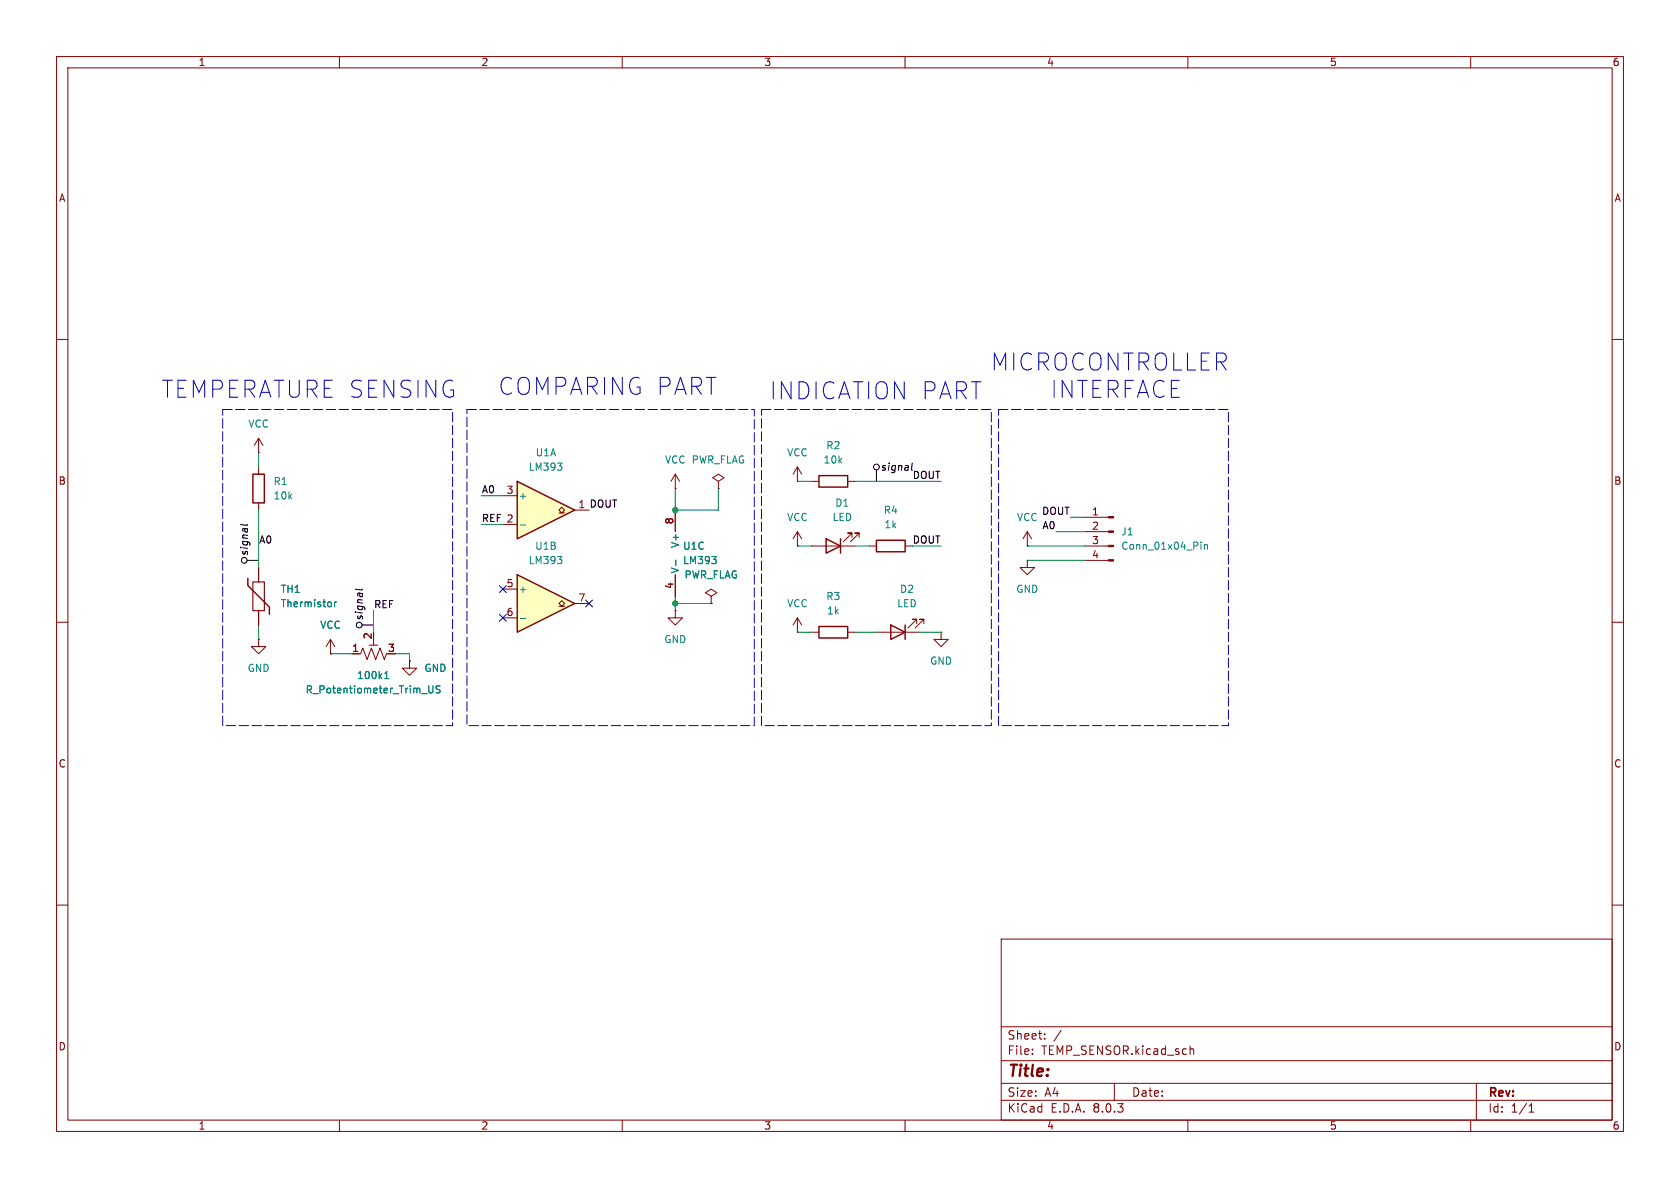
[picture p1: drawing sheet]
<svg xmlns="http://www.w3.org/2000/svg" width="297mm" height="210mm" viewBox="0 0 297 210" stroke-linecap="round" stroke-linejoin="round" font-family="sans-serif">
<path d="M0 0h297v210h-297z" fill="#fff" stroke="#fff" stroke-width=".18"/>
<g fill="none" stroke="#840000" stroke-width=".18">
<path d="M10 10h277v190h-277zM12 12h273v186h-273zM60 10v2M110 10v2M160 10v2M210 10v2M260 10v2M10 60h2M285 60h2M119.4 90.2v3.8M141 96.5h.1M141 85.1h.1"/>
<path d="M141 94l-.8 1.3M141 82.6v2.5M141 94v2.5M141 94l.7 1.3M141 82.6l-.8 1.2M141 82.6l.7 1.2M181.6 99.1v1.2h1.3l-1.3 1.3-1.3-1.3h1.3M181.6 99.1h.1M10 110h2M119.4 101.6v3.8M285 110h2M10 160h2"/>
<path d="M285 160h2M177 166h108v32h-108zM60 198v2M110 198v2M160 198v2M177 194.5h108M177 191.5h108M177 187.5h108M177 181.5h108M182.5 186.3v.1M182.5 185.5v.1M184.7 183.6v.1"/>
<path d="M184.7 182.8v.1M187.6 182.1l-1.3 2M197 191.5v3M210 198v2M210.4 184.9v1.5M210.4 185.5l.2-.1 .4 .1v.9M260 198v2M261 191.5v6.5M270.3 196.6h.9M270.3 195.5l.4-.4v1.5"/>
</g>
<path d="M119.5 99v1M125.8 98.4h.8l-.4 .5M126.6 99v.5" fill="none" stroke="#008484" stroke-width=".18"/>
<path d="M91.4 101.6l10.2 5.1-10.2 5.1z" fill="#ffffc2"/>
<path d="M154.9 95.5h5.1v2h-5.1zM91.4 101.6l10.2 5.1-10.2 5.1z" fill="none" stroke="#840000" stroke-width=".25"/>
<g fill="none" stroke="#840000" stroke-width=".18">
<path d="M127 85.1l1-.6-1-.7-1 .7 1 .6v1.3M127 86.4h.1M153.7 96.5h1.2M160 96.5h1.3M58.4 115.6h.1M58.4 113l-.7 1.3M58.4 113v2.6M58.4 113l.8 1.3M62.2 115.6h1.6l.3-1 .8 2 .8-2 .7 2 .8-2 .7 2 .4-1M65.3 114h1.5M66 113v1M72.4 116.8v1.3h1.3l-1.3 1.3-1.3-1.3h1.3"/>
<path d="M72.4 116.8h.1M88.9 104.1h2.5M88.9 109.2h2.5M98.8 107.2h.5l-.5-.5 .5-.5 .5 .5-.5 .5h.5M101.6 106.7h2.5M119.4 108v1.2h1.2l-1.2 1.3-1.3-1.3h1.3M119.4 108h.1"/>
</g>
<path d="M98.5 98.4h.8l-.4 .5M99.3 99v.5M68 120h.7M68 119.1l.4-.4v1.3M92 109.3h.9M75.8 121.2v1.1l.2 .2 .4-.1 .1-.1v-1.1M77.8 121.3l-.5-.1-.2 .2v.3l.6 .3 .1 .3-.2 .2-.5-.1" fill="none" stroke="#008484" stroke-width=".18"/>
<path d="M91.4 85.1l10.2 5.1-10.2 5.1z" fill="#ffffc2"/>
<path d="M44.7 83.8h2v5.1h-2zM91.4 85.1l10.2 5.1-10.2 5.1zM144.8 84.1h5.1v2h-5.1zM146 95.3l2.6 1.2-2.6 1.3zM148.6 95.3v2.5M43.8 102.2v1.3l3.8 3.8v1.3M144.8 110.7h5.1v2.1h-5.1zM157.5 110.5l2.5 1.3-2.5 1.2zM160 110.5v2.5" fill="none" stroke="#840000" stroke-width=".25"/>
<g fill="none" stroke="#840000" stroke-width=".18">
<path d="M45.7 77.5l-.7 1.2M45.7 77.5v2.5M45.7 77.5l.8 1.2M45.7 80h.1M45.7 82.6v1.2M45.7 88.9v1.3M88.9 92.7h2.5M88.9 87.6h2.5M98.8 90.7h.5l-.5-.5 .5-.5 .5 .5-.5 .5h.5M101.6 90.2h2.5M119.4 86.4h.1M119.4 83.8l-.8 1.3"/>
<path d="M119.4 83.8v2.6M119.4 90.2v3.8M119.4 83.8l.7 1.3M143.5 96.5h7.6M143.5 85.1h1.3M149.9 85.1h1.2M150.6 95v-.8h-.7h.7l-1.5 1.6M151.9 95v-.8h-.8h.8l-1.5 1.6M181.6 96.5h.1M181.6 94l-.8 1.3M181.6 94v2.5M181.6 94l.8 1.3"/>
<path d="M191.8 96.5h4.2M191.8 99.1h4.2M191.8 94h4.2M191.8 91.4h4.2M45.7 113v1.3h1.3l-1.3 1.3-1.3-1.3h1.3M45.7 113h.1M45.7 100.3v2.6M45.7 108v2.5M58.4 115.6h.1M62.2 115.6h1.3M72.4 116.8h.1M119.4 101.6v3.8"/>
<path d="M125.7 105.4l1-.6-1-.7-1 .7 1 .6v1.3M125.7 106.7h.1M141 111.8h.1M141 109.2l-.8 1.3M141 109.2v2.6M141 109.2l.7 1.3M143.5 111.8h1.3M149.9 111.8h1.2M154.9 111.8h7.7M162.1 110.2v-.7h-.8h.8l-1.6 1.5M163.3 110.2v-.7h-.7h.7l-1.5 1.5M166.4 111.8v1.2h1.2l-1.2 1.3-1.3-1.3h1.3"/>
<path d="M166.4 111.8h.1"/>
</g>
<g fill="none" stroke="#008484" stroke-width=".18">
<path d="M92 92.8h.9M98.5 81.9h.8l-.4 .4M99.3 82.5v.5M119.5 99v1M125.8 98.4h.8l-.4 .5M126.6 99v.5M212.3 95.8v.2M212.3 96.3v.8M212.9 96.3v.8M212.9 96.4l.2-.1h.3l.1 .8M59.1 106.4v.9M59.5 106.4l-.4 .3"/>
<path d="M68 120h.7M68 119.1l.4-.4v1.3M75.8 121.2v1.1l.2 .2 .4-.1 .1-.1v-1.1M77.8 121.3l-.5-.1-.2 .2v.3l.6 .3 .1 .3-.2 .2-.5-.1"/>
</g>
<path d="M44.7 102.9h2v5.1h-2z" fill="none" stroke="#840000" stroke-width=".2"/>
<g fill="#840000" stroke="#840000" stroke-width=".18">
<path d="M196 98.9h.8v.3h-.8z"/>
<path d="M196 96.4h.8v.2h-.8z"/>
<path d="M196 93.9h.8v.2h-.8z"/>
<path d="M196 91.3h.8v.3h-.8z"/>
</g>
<g fill="none" stroke="#000" stroke-width=".18">
<path d="M43.7 99.1h2M43.8 92.7l-.2 .2-1.1-.2M154.9 83.1v2M161.3 81.9l-.2 1M64 110.5h2M64.1 104.1l-.2 .2-1.1-.1"/>
<circle cx="43.2" cy="99.1" r=".51"/>
<circle cx="154.9" cy="82.6" r=".51"/>
<circle cx="63.5" cy="110.5" r=".51"/>
</g>
<path d="M39.4 72.4h40.6v55.9h-40.6zM82.5 72.4h50.8v55.9h-50.8zM134.6 72.4h40.7v55.9h-40.7zM176.5 72.4h40.7v55.9h-40.7z" fill="none" stroke="#0000c2" stroke-width=".18" stroke-dasharray="1.7 .6"/>
<g fill="none" stroke="#008400" stroke-width=".18">
<path d="M45.7 80v2.6M45.7 90.2v10.1M85.1 87.6h3.8M85.1 92.7h3.8M119.4 86.4v3.8h7.6v-3.8M141 85.1h2.5M141 96.5h2.5M151.1 85.1h15.3M151.1 96.5h2.6M161.3 96.5h5.1M181.6 99.1h10.2M181.6 96.5h10.2"/>
<path d="M186.7 94h5.1M189.2 91.4h2.6M45.7 110.5v2.5M58.4 115.6h3.8M66 108v3.8M69.8 115.6h2.6v1.2M119.4 106.7h6.3M119.4 105.4v2.6M141 111.8h2.5M151.1 111.8h3.8M162.6 111.8h3.8"/>
</g>
<path d="M88.3 108.6l1.2 1.2M88.3 103.5l1.2 1.2M89.5 108.6l-1.2 1.2M89.5 103.5l-1.2 1.2M103.5 106.1l1.2 1.2M104.7 106.1l-1.2 1.2" fill="none" stroke="#000084" stroke-width=".18"/>
<g fill="#008400" stroke="#008400" stroke-width=".18">
<circle cx="119.4" cy="106.7" r=".46"/>
<circle cx="119.4" cy="90.2" r=".46"/>
</g>
<g font-size="4.2" fill="#0000c2">
<text x="175.1" y="65.8">MICROCONTROLLER</text>
<text x="28.5" y="70.6">TEMPERATURE SENSING</text>
<text x="88.1" y="70.1">COMPARING PART</text>
<text x="135.9" y="70.9">INDICATION PART</text>
<text x="185.7" y="70.6">INTERFACE</text>
</g>
<text font-size="2.8" fill="#840000" x="178" y="190.9">Title:</text>
<g font-size="2.1" fill="#840000">
<text x="178" y="184">Sheet:</text>
<text x="178" y="186.7">File:</text>
<text x="184.1" y="186.7">TEMP_SENSOR.kicad_sch</text>
<text x="178" y="196.9">KiCad</text>
<text x="178" y="194.1">Size:</text>
<text x="184.7" y="194.1">A4</text>
<text x="185.7" y="196.9">E.D.A.</text>
<text x="193.3" y="196.9">8.0.3</text>
<text x="200" y="194.1">Date:</text>
<text x="263" y="194.3">Rev:</text>
<text x="263" y="196.9">Id:</text>
<text x="267.1" y="196.9">1/1</text>
</g>
<g font-size="1.8" fill="#840000">
<text x="35" y="11.9">1</text>
<text x="85" y="11.9">2</text>
<text x="135" y="11.9">3</text>
<text x="185" y="11.9">4</text>
<text x="235" y="11.9">5</text>
<text x="285" y="11.9">6</text>
<text x="10.3" y="35.9">A</text>
<text x="285.3" y="35.9">A</text>
<text x="10.3" y="85.9">B</text>
<text x="89.5" y="87.4">3</text>
<text x="285.3" y="85.9">B</text>
<text x="119.1" y="92.8" transform="rotate(-90 119.1 92.8)">8</text>
<text x="193" y="91.2">1</text>
<text x="193" y="93.7">2</text>
<text x="193" y="96.3">3</text>
<text x="193" y="98.8">4</text>
<text x="89.5" y="103.9">5</text>
<text x="102.2" y="106.4">7</text>
<text x="119.1" y="104.2" transform="rotate(-90 119.1 104.2)">4</text>
<text x="65.8" y="113.1" transform="rotate(-90 65.8 113.1)">2</text>
<text x="89.5" y="109">6</text>
<text x="62.2" y="115.3">1</text>
<text x="68.5" y="115.3">3</text>
<text x="10.3" y="135.9">C</text>
<text x="285.3" y="135.9">C</text>
<text x="10.3" y="185.9">D</text>
<text x="285.3" y="185.9">D</text>
<text x="35" y="199.9">1</text>
<text x="85" y="199.9">2</text>
<text x="135" y="199.9">3</text>
<text x="185" y="199.9">4</text>
<text x="235" y="199.9">5</text>
<text x="285" y="199.9">6</text>
</g>
<g font-size="1.8" fill="#008484">
<text x="43.8" y="75.8">VCC</text>
<text x="93.4" y="83.4">LM393</text>
<text x="94.6" y="80.9">U1A</text>
<text x="117.5" y="82.1">VCC PWR_FLAG</text>
<text x="139.1" y="80.9">VCC</text>
<text x="145.5" y="82.1">10k</text>
<text x="146" y="79.6">R2</text>
<text x="48.3" y="86">R1</text>
<text x="48.3" y="88.5">10k</text>
<text x="91.6" y="88.5">+</text>
<text x="147.6" y="89.8">D1</text>
<text x="139.1" y="92.3">VCC</text>
<text x="147.1" y="92.3">LED</text>
<text x="156.1" y="91">R4</text>
<text x="156.3" y="93.6">1k</text>
<text x="179.7" y="92.3">VCC</text>
<text x="198.1" y="94.8">J1</text>
<text x="93.4" y="99.9">LM393</text>
<text x="94.5" y="97.4">U1B</text>
<text x="120.2" y="101.5" transform="rotate(-90 120.2 101.5)">V-</text>
<text x="120.2" y="97" transform="rotate(-90 120.2 97)">V+</text>
<text x="120.7" y="97.4">U1C</text>
<text x="120.7" y="99.9">LM393</text>
<text x="198.1" y="97.4">Conn_01x04_Pin</text>
<text x="49.5" y="107.5">Thermistor</text>
<text x="49.5" y="105">TH1</text>
<text x="91.6" y="105">+</text>
<text x="120.9" y="102.5">PWR_FLAG</text>
<text x="139.1" y="107.5">VCC</text>
<text x="146" y="106.3">R3</text>
<text x="158.5" y="107.5">LED</text>
<text x="159" y="105">D2</text>
<text x="179.6" y="105">GND</text>
<text x="56.5" y="111.4">VCC</text>
<text x="117.3" y="113.9">GND</text>
<text x="146.1" y="108.8">1k</text>
<text x="43.7" y="119">GND</text>
<text x="74.9" y="119">GND</text>
<text x="164.3" y="117.7">GND</text>
<text x="53.9" y="122.8">R_Potentiometer_Trim_US</text>
<text x="63" y="120.2">100k1</text>
</g>
<g font-size="1.8">
<text x="155.6" y="83.4">signal</text>
<text x="85.1" y="87.3">A0</text>
<text x="102.2" y="89.9">1 DOUT</text>
<text x="161.3" y="84.7">DOUT</text>
<text x="85.1" y="92.4">REF 2</text>
<text x="184.1" y="91.1">DOUT</text>
<text x="184.2" y="93.6">A0</text>
<text x="44" y="98.4" transform="rotate(-90 44 98.4)">signal</text>
<text x="45.7" y="96.2">A0</text>
<text x="161.3" y="96.2">DOUT</text>
<text x="66" y="107.6">REF</text>
<text x="64.4" y="109.8" transform="rotate(-90 64.4 109.8)">signal</text>
</g>
</svg>
